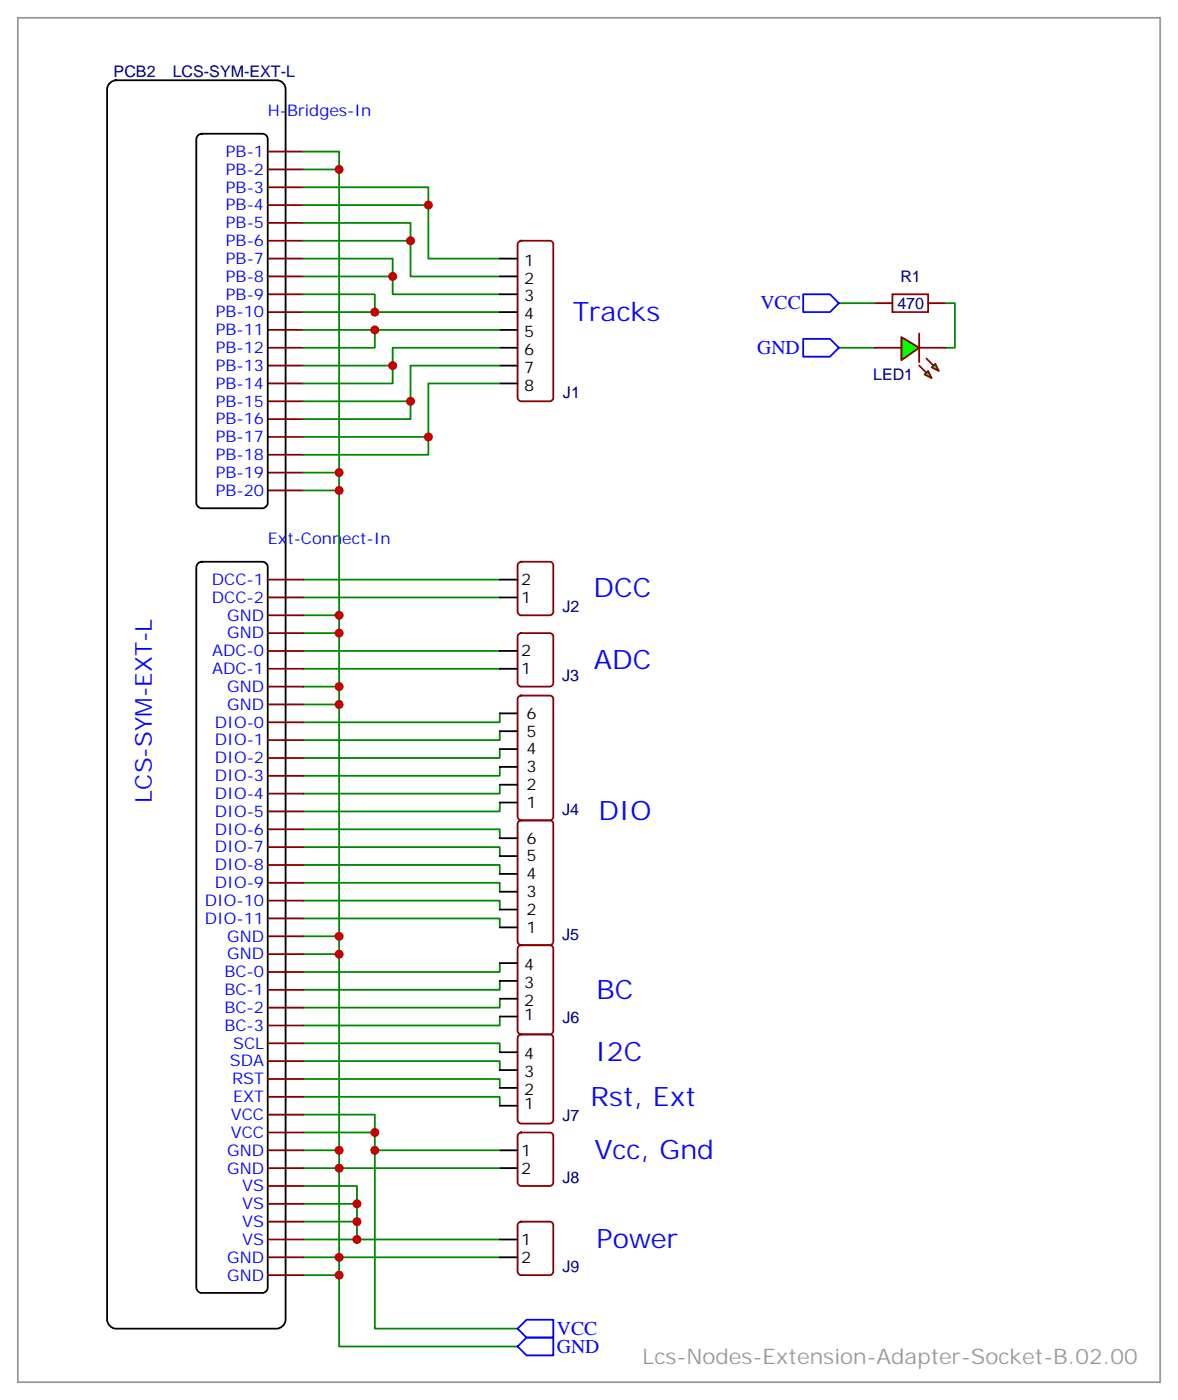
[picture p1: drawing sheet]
<svg xmlns="http://www.w3.org/2000/svg" width="233mm" height="277mm" viewBox="0 0 233 277" stroke-linecap="round" stroke-linejoin="round" font-family="sans-serif">
<g fill="none" stroke="#008700" stroke-width=".35">
<path d="M165.8 60h7.1M187 60h1.7v8.8h-1.7M165.8 68.8h7.1M60 114.7h38.8M60 118.2h38.8M60 121.7h7v130.5h-7M60 128.8h38.8M60 132.3h38.8M60 125.2h7M60 135.8h7M60 139.3h7M98.8 155.2v1.8h-38.8"/>
<path d="M98.8 158.8v1.7h-38.8M98.8 151.7v1.8h-38.8M98.8 148.2v1.7h-38.8M98.8 144.6v1.8h-38.8M98.8 141.1v1.8h-38.8M60 164h38.8v1.8M60 167.6h38.8v1.7M60 178.2h38.8v1.7M60 171.1h38.8v1.8M60 174.6h38.8v1.8M60 181.7h38.8v1.7M60 188.7h7"/>
<path d="M60 185.2h7M98.8 190.5v1.8h-38.8M98.8 194v1.8h-38.8M98.8 197.6v1.7h-38.8M60 206.4h38.8v1.7M60 209.9h38.8v1.8M60 213.4h38.8v1.8M60 217h38.8v1.7M98.8 201.1v1.7h-38.8M60 234.6h10.6v7.1M60 220.5h14.1v3.5M60 224h14.1v3.5h24.7"/>
<path d="M60 231.1h38.8M60 227.5h7M60 238.1h10.6M60 241.7h10.6v3.5h28.2M60 248.7h38.8M60 245.2h10.6"/>
</g>
<path d="M172.9 60h3.5M183.4 60h3.6M172.9 68.8h5.3M181.7 68.8h5.3M102.5 111.3l.5-.2h5.7a.71 .71 0 0 1 .7 .7v9.2a.76 .76 0 0 1-.7 .7h-5.7a.76 .76 0 0 1-.7-.7v-9.2zM102.5 125.4l.5-.2h5.7a.71 .71 0 0 1 .7 .7v9.2a.76 .76 0 0 1-.7 .7h-5.7a.76 .76 0 0 1-.7-.7v-9.2zM102.5 224.2l.5-.2h5.7a.71 .71 0 0 1 .7 .7v9.2a.76 .76 0 0 1-.7 .7h-5.7a.76 .76 0 0 1-.7-.7v-9.2z" fill="none" stroke="#870000" stroke-width=".35"/>
<path d="M98.8 118.2h3.5M98.8 114.7h3.5M98.8 132.3h3.5M98.8 128.8h3.5M98.8 227.5h3.5M98.8 231.1h3.5" fill="none" stroke="#000" stroke-width=".35"/>
<path d="M176.4 58.2h7v3.5h-7z" fill="none" stroke="#a10000" stroke-width=".35"/>
<g fill="#0f0" stroke="#870000" stroke-width=".35">
<path d="M184.1 72.7l.8-.7 .7 1.4z"/>
<path d="M182.7 74.1l.7-.7 .7 1.4z"/>
</g>
<g fill="#870000" stroke="#870000" stroke-width=".35">
<path d="M183.1 70.9l1.4 1.4z"/>
<path d="M181.7 72.3l1.4 1.4z"/>
</g>
<path d="M181.7 66v5.6z" fill="#f00" stroke="#870000" stroke-width=".35"/>
<path d="M178.2 66.7l3.5 2.1-3.5 2.5z" fill="#0f0" stroke="#870000" stroke-width=".35"/>
<path d="M74.1 227.5v35.3h28.2M67 252.2v14.1h35.3" fill="none" stroke="#008700" stroke-width=".35"/>
<path d="M158.7 58.2h5.3l1.8 1.8-1.8 1.7h-5.3zM158.7 67h5.3l1.8 1.8-1.8 1.8h-5.3zM102.3 262.8l1.8-1.7h5.3v3.5h-5.3zM104.1 264.6h5.3v3.5h-5.3l-1.8-1.8z" fill="none" stroke="#00f" stroke-width=".35"/>
<path d="M102.5 137.8l.5-.2h5.7a.71 .71 0 0 1 .7 .7v23.3a.76 .76 0 0 1-.7 .7h-5.7a.76 .76 0 0 1-.7-.7v-23.3zM102.5 162.5l.5-.2h5.7a.71 .71 0 0 1 .7 .7v23.3a.76 .76 0 0 1-.7 .7h-5.7a.76 .76 0 0 1-.7-.7v-23.3zM102.5 187.2l.5-.2h5.7a.71 .71 0 0 1 .7 .7v16.2a.76 .76 0 0 1-.7 .7h-5.7a.76 .76 0 0 1-.7-.7v-16.2zM102.5 204.8l.5-.2h5.7a.71 .71 0 0 1 .7 .7v16.2a.76 .76 0 0 1-.7 .7h-5.7a.76 .76 0 0 1-.7-.7v-16.2zM102.5 241.9l.5-.2h5.7a.71 .71 0 0 1 .7 .7v9.1a.76 .76 0 0 1-.7 .7h-5.7a.76 .76 0 0 1-.7-.7v-9.1z" fill="none" stroke="#870000" stroke-width=".35"/>
<g fill="none" stroke="#000" stroke-width=".35">
<path d="M98.8 158.8h3.5M98.8 155.2h3.5M98.8 151.7h3.5M98.8 148.2h3.5M98.8 144.6h3.5M98.8 141.1h3.5M98.8 179.9h3.5M98.8 176.4h3.5M98.8 172.9h3.5M98.8 169.3h3.5M98.8 165.8h3.5M98.8 183.4h3.5"/>
<path d="M98.8 197.6h3.5M98.8 194h3.5M98.8 190.5h3.5M98.8 201.1h3.5M98.8 218.7h3.5M98.8 215.2h3.5M98.8 211.7h3.5M98.8 208.1h3.5M98.8 245.2h3.5M98.8 248.7h3.5"/>
</g>
<path d="M21.8 16.4l.7-.5h.4h31.8a1.76 1.76 0 0 1 1.7 1.7v243.5a1.89 1.89 0 0 1-1.7 1.7h-31.8a1.89 1.89 0 0 1-1.7-1.7v-243.5v-.4z" fill="#fff" stroke="#000" stroke-width=".35"/>
<path d="M39 26.9l.9-.4h12a1.06 1.06 0 0 1 1 1v72a1.13 1.13 0 0 1-1 1h-12a1.13 1.13 0 0 1-1.1-1v-72zM98.8 51.2h3.5M98.8 54.7h3.5M98.8 58.2h3.5M98.8 61.7h3.5M98.8 65.3h3.5M98.8 68.8h3.5M98.8 72.3h3.5M98.8 75.8h3.5M39 111.6l.9-.5h12a1.06 1.06 0 0 1 1 1.1v142.5a1.13 1.13 0 0 1-1 1.1h-12a1.13 1.13 0 0 1-1.1-1.1v-142.5z" fill="none" stroke="#000" stroke-width=".35"/>
<g fill="none" stroke="#870000" stroke-width=".35">
<path d="M52.9 30h7.1M52.9 33.5h7.1M52.9 37h7.1M52.9 58.2h7.1M52.9 40.6h7.1M52.9 44.1h7.1M52.9 47.6h7.1M52.9 51.2h7.1M52.9 54.7h7.1M102.5 47.8l.5-.2h5.7a.71 .71 0 0 1 .7 .7v30.4a.76 .76 0 0 1-.7 .7h-5.7a.76 .76 0 0 1-.7-.7v-30.4zM52.9 79.4h7.1M52.9 75.8h7.1"/>
<path d="M52.9 72.3h7.1M52.9 68.8h7.1M52.9 65.3h7.1M52.9 61.7h7.1M52.9 97h7.1M52.9 93.5h7.1M52.9 86.4h7.1M52.9 90h7.1M52.9 82.9h7.1M52.9 118.2h7.1M52.9 114.7h7.1M52.9 139.3h7.1"/>
<path d="M52.9 135.8h7.1M52.9 132.3h7.1M52.9 128.8h7.1M52.9 125.2h7.1M52.9 121.7h7.1M52.9 157h7.1M52.9 153.5h7.1M52.9 149.9h7.1M52.9 146.4h7.1M52.9 142.9h7.1M52.9 178.2h7.1M52.9 174.6h7.1"/>
<path d="M52.9 171.1h7.1M52.9 167.6h7.1M52.9 164h7.1M52.9 160.5h7.1M52.9 199.3h7.1M52.9 195.8h7.1M52.9 192.3h7.1M52.9 188.7h7.1M52.9 185.2h7.1M52.9 181.7h7.1M52.9 217h7.1M52.9 213.4h7.1"/>
<path d="M52.9 209.9h7.1M52.9 206.4h7.1M52.9 202.8h7.1M52.9 238.1h7.1M52.9 234.6h7.1M52.9 231.1h7.1M52.9 227.5h7.1M52.9 224h7.1M52.9 220.5h7.1M52.9 252.2h7.1M52.9 248.7h7.1M52.9 245.2h7.1"/>
<path d="M52.9 241.7h7.1"/>
</g>
<g fill="none" stroke="#008700" stroke-width=".35">
<path d="M60 37h24.7v14.2h14.1M60 30h7v91.7M60 33.5h7M60 58.2h14.1v3.5h24.7M60 51.2h17.6v7h21.2M60 44.1h21.1v10.6h17.7M60 54.7h17.6M60 47.6h21.1M60 40.6h24.7M60 61.7h14.1M60 65.3h38.8M74.1 65.3v3.5h-14.1"/>
<path d="M77.6 72.3v3.5h-17.6M81.1 79.4v3.5h-21.1M98.8 68.8h-21.2v3.5h-17.6M98.8 72.3h-17.7v7.1h-21.1M98.8 75.8h-14.1v10.6h-24.7M60 97h7M60 93.5h7M84.7 86.4v3.6h-24.7"/>
</g>
<path d="M3.5 3.5h225.8v269.9h-225.8z" fill="none" stroke="#999" stroke-width=".35"/>
<g fill="#c00">
<circle cx="67" cy="125.2" r=".88"/>
<circle cx="67" cy="135.8" r=".88"/>
<circle cx="67" cy="139.3" r=".88"/>
<circle cx="67" cy="188.7" r=".88"/>
<circle cx="67" cy="185.2" r=".88"/>
<circle cx="67" cy="227.5" r=".88"/>
<circle cx="67" cy="231.1" r=".88"/>
<circle cx="67" cy="248.7" r=".88"/>
<circle cx="70.6" cy="245.2" r=".88"/>
<circle cx="70.6" cy="241.7" r=".88"/>
<circle cx="70.6" cy="238.1" r=".88"/>
<circle cx="74.1" cy="224" r=".88"/>
<circle cx="67" cy="252.2" r=".88"/>
<circle cx="74.1" cy="227.5" r=".88"/>
<circle cx="84.7" cy="40.6" r=".88"/>
<circle cx="81.1" cy="47.6" r=".88"/>
<circle cx="77.6" cy="54.7" r=".88"/>
<circle cx="74.1" cy="61.7" r=".88"/>
<circle cx="67" cy="121.7" r=".88"/>
<circle cx="67" cy="33.5" r=".88"/>
<circle cx="67" cy="97" r=".88"/>
<circle cx="67" cy="93.5" r=".88"/>
<circle cx="74.1" cy="65.3" r=".88"/>
<circle cx="77.6" cy="72.3" r=".88"/>
<circle cx="81.1" cy="79.4" r=".88"/>
<circle cx="84.7" cy="86.4" r=".88"/>
</g>
<g font-size="5.3" fill="#00f">
<text x="113.2" y="63.5">Tracks</text>
<text x="117.3" y="118.2">DCC</text>
<text x="117.4" y="132.3">ADC</text>
<text x="118.3" y="162.3">DIO</text>
<text x="117.9" y="197.6">BC</text>
<text x="117.7" y="209.9">I2C</text>
<text x="116.7" y="218.7">Rst, Ext</text>
<text x="117.5" y="229.3">Vcc, Gnd</text>
<text x="117.9" y="246.9">Power</text>
</g>
<text font-size="4.6" fill="#00f" x="30" y="158.8" transform="rotate(-90 30 158.8)">LCS-SYM-EXT-L</text>
<text font-size="4.2" fill="#999" x="127" y="269.9">Lcs-Nodes-Extension-Adapter-Socket-B.02.00</text>
<g font-size="3.9" fill="#00f">
<text x="150.3" y="61.1">VCC</text>
<text x="149.7" y="70.1">GND</text>
<text x="110.1" y="267.6">GND</text>
<text x="110.1" y="264">VCC</text>
</g>
<g font-size="3.2" fill="#000080">
<text x="22.5" y="15.2">PCB2</text>
<text x="34.1" y="15.2">LCS-SYM-EXT-L</text>
<text x="178" y="55.8">R1</text>
<text x="177.4" y="61.1">470</text>
<text x="172.6" y="75.2">LED1</text>
<text x="111.3" y="78.7">J1</text>
<text x="111.1" y="121.1">J2</text>
<text x="111.1" y="134.8">J3</text>
<text x="111.1" y="161.2">J4</text>
<text x="111.1" y="185.9">J5</text>
<text x="111.1" y="202.3">J6</text>
<text x="111.1" y="221.7">J7</text>
<text x="111.1" y="234">J8</text>
<text x="111.1" y="251.7">J9</text>
</g>
<g font-size="3.2" fill="#00f">
<text x="52.9" y="22.9">H-Bridges-In</text>
<text x="44.7" y="31">PB-1</text>
<text x="44.7" y="34.6">PB-2</text>
<text x="44.7" y="38.1">PB-3</text>
<text x="44.7" y="41.6">PB-4</text>
<text x="44.7" y="45.2">PB-5</text>
<text x="44.7" y="48.7">PB-6</text>
<text x="44.7" y="52.2">PB-7</text>
<text x="44.7" y="59.3">PB-9</text>
<text x="44.7" y="55.7">PB-8</text>
<text x="42.6" y="62.8">PB-10</text>
<text x="42.6" y="69.8">PB-12</text>
<text x="42.6" y="66.3">PB-11</text>
<text x="42.6" y="76.9">PB-14</text>
<text x="42.6" y="73.4">PB-13</text>
<text x="42.6" y="84">PB-16</text>
<text x="42.6" y="80.4">PB-15</text>
<text x="42.6" y="87.5">PB-17</text>
<text x="42.6" y="94.5">PB-19</text>
<text x="42.6" y="91">PB-18</text>
<text x="42.6" y="98.1">PB-20</text>
<text x="52.9" y="107.6">Ext-Connect-In</text>
<text x="41.9" y="119.2">DCC-2</text>
<text x="41.9" y="115.7">DCC-1</text>
<text x="44.9" y="122.8">GND</text>
<text x="41.9" y="129.8">ADC-0</text>
<text x="44.9" y="126.3">GND</text>
<text x="41.9" y="133.3">ADC-1</text>
<text x="44.9" y="136.9">GND</text>
<text x="42.5" y="143.9">DIO-0</text>
<text x="44.9" y="140.4">GND</text>
<text x="42.5" y="147.5">DIO-1</text>
<text x="42.5" y="154.5">DIO-3</text>
<text x="42.5" y="151">DIO-2</text>
<text x="42.5" y="161.6">DIO-5</text>
<text x="42.5" y="158">DIO-4</text>
<text x="42.5" y="165.1">DIO-6</text>
<text x="42.5" y="172.2">DIO-8</text>
<text x="42.5" y="168.6">DIO-7</text>
<text x="40.5" y="179.2">DIO-10</text>
<text x="42.5" y="175.7">DIO-9</text>
<text x="40.5" y="182.7">DIO-11</text>
<text x="44.9" y="189.8">GND</text>
<text x="44.9" y="186.3">GND</text>
<text x="44.4" y="196.8">BC-1</text>
<text x="44.4" y="193.3">BC-0</text>
<text x="44.4" y="203.9">BC-3</text>
<text x="44.4" y="200.4">BC-2</text>
<text x="46.1" y="207.4">SCL</text>
<text x="45.4" y="211">SDA</text>
<text x="45.9" y="214.5">RST</text>
<text x="45.6" y="221.5">VCC</text>
<text x="46.1" y="218">EXT</text>
<text x="45.6" y="225.1">VCC</text>
<text x="44.9" y="232.1">GND</text>
<text x="44.9" y="228.6">GND</text>
<text x="47.9" y="239.2">VS</text>
<text x="47.9" y="235.7">VS</text>
<text x="47.9" y="242.7">VS</text>
<text x="44.9" y="249.8">GND</text>
<text x="47.9" y="246.2">VS</text>
<text x="44.9" y="253.3">GND</text>
</g>
<g font-size="3.2">
<text x="103.6" y="52.6">1</text>
<text x="103.6" y="56.1">2</text>
<text x="103.6" y="59.6">3</text>
<text x="103.6" y="63.1">4</text>
<text x="103.6" y="66.7">5</text>
<text x="103.6" y="70.2">6</text>
<text x="103.6" y="73.7">7</text>
<text x="103.6" y="77.3">8</text>
<text x="103" y="119.2">1</text>
<text x="103" y="115.7">2</text>
<text x="103" y="129.8">2</text>
<text x="103" y="133.3">1</text>
<text x="104.1" y="142.2">6</text>
<text x="104.1" y="149.2">4</text>
<text x="104.1" y="145.7">5</text>
<text x="104.1" y="152.8">3</text>
<text x="104.1" y="159.8">1</text>
<text x="104.1" y="156.3">2</text>
<text x="104.1" y="166.9">6</text>
<text x="104.1" y="173.9">4</text>
<text x="104.1" y="170.4">5</text>
<text x="104.1" y="177.4">3</text>
<text x="104.1" y="184.5">1</text>
<text x="104.1" y="181">2</text>
<text x="103.6" y="191.9">4</text>
<text x="103.6" y="195.4">3</text>
<text x="103.6" y="201.8">1</text>
<text x="103.6" y="199">2</text>
<text x="103.6" y="209.6">4</text>
<text x="103.6" y="213.1">3</text>
<text x="103.6" y="219.4">1</text>
<text x="103.6" y="216.6">2</text>
<text x="103" y="228.6">1</text>
<text x="103" y="232.1">2</text>
<text x="103" y="246.2">1</text>
<text x="103" y="249.8">2</text>
</g>
</svg>
